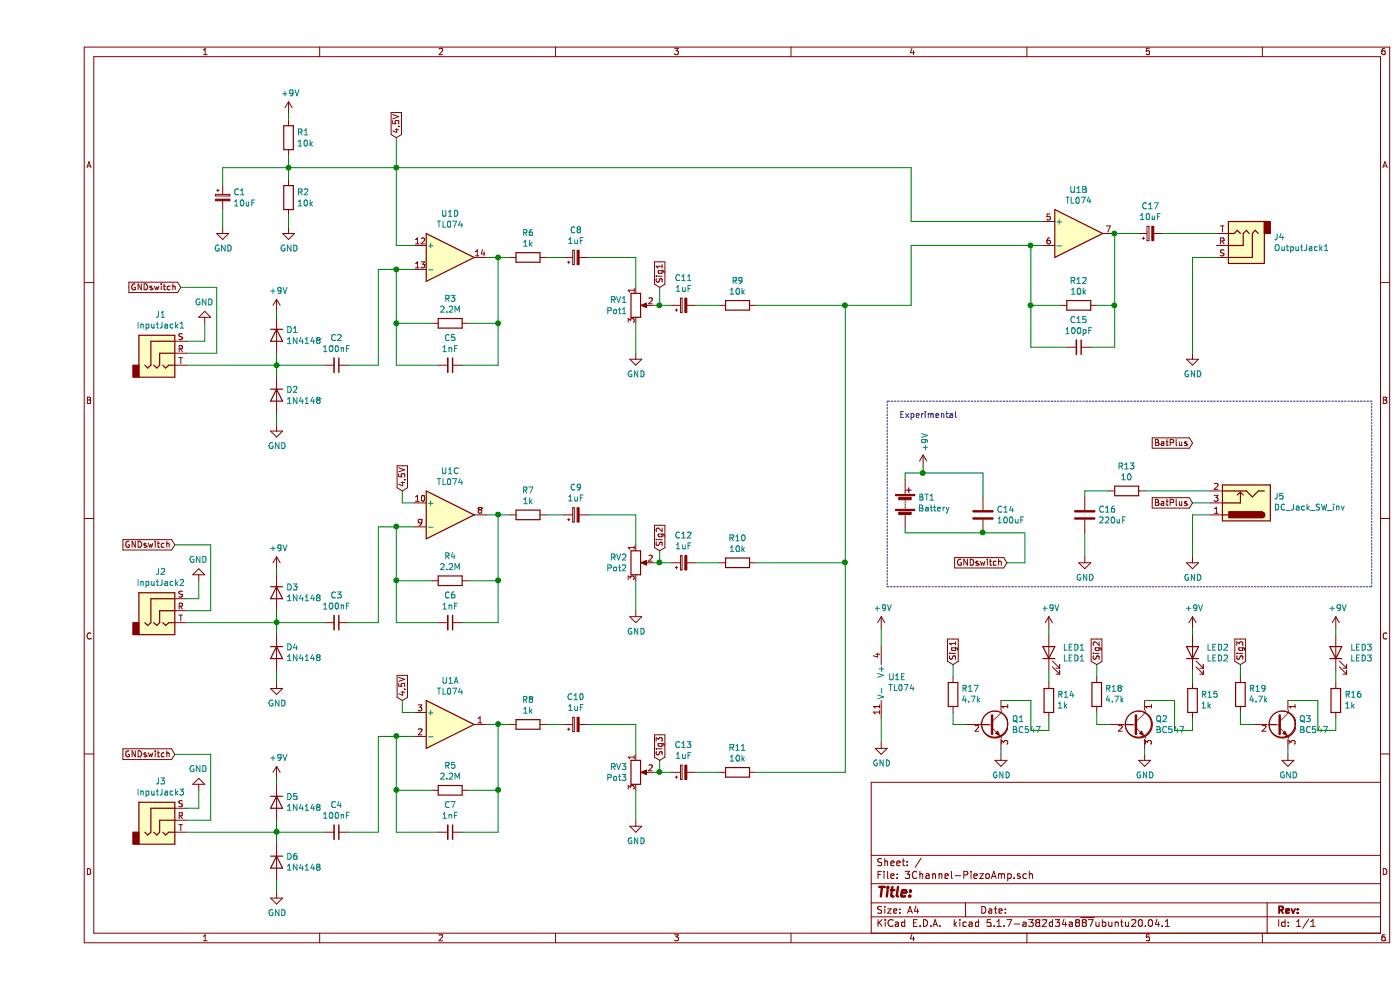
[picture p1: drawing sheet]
EESchema Schematic File Version 4
EELAYER 30 0
EELAYER END
$Descr A4 11693 8268
encoding utf-8
Sheet 1 1
Title ""
Date ""
Rev ""
Comp ""
Comment1 ""
Comment2 ""
Comment3 ""
Comment4 ""
$EndDescr
$Comp
L Amplifier_Operational:TL074 U1
U 1 1
P 3450 6050
F 0 "U1" H 3450 6417 50  0000 C CNN
F 1 "TL074" H 3450 6326 50  0000 C CNN
F 2 "Package_SO:SO-14_5.3x10.2mm_P1.27mm" H 3400 6150 50  0001 C CNN
F 3 "http://www.ti.com/lit/ds/symlink/tl071.pdf" H 3500 6250 50  0001 C CNN
	1    3450 6050
	1    0    0    -1  
$EndComp
$Comp
L Amplifier_Operational:TL074 U1
U 2 1
P 8700 1950
F 0 "U1" H 8700 2317 50  0000 C CNN
F 1 "TL074" H 8700 2226 50  0000 C CNN
F 2 "Package_SO:SO-14_5.3x10.2mm_P1.27mm" H 8650 2050 50  0001 C CNN
F 3 "http://www.ti.com/lit/ds/symlink/tl071.pdf" H 8750 2150 50  0001 C CNN
	2    8700 1950
	1    0    0    -1  
$EndComp
$Comp
L Amplifier_Operational:TL074 U1
U 3 1
P 3450 4300
F 0 "U1" H 3450 4667 50  0000 C CNN
F 1 "TL074" H 3450 4576 50  0000 C CNN
F 2 "Package_SO:SO-14_5.3x10.2mm_P1.27mm" H 3400 4400 50  0001 C CNN
F 3 "http://www.ti.com/lit/ds/symlink/tl071.pdf" H 3500 4500 50  0001 C CNN
	3    3450 4300
	1    0    0    -1  
$EndComp
$Comp
L Amplifier_Operational:TL074 U1
U 4 1
P 3450 2150
F 0 "U1" H 3450 2517 50  0000 C CNN
F 1 "TL074" H 3450 2426 50  0000 C CNN
F 2 "Package_SO:SO-14_5.3x10.2mm_P1.27mm" H 3400 2250 50  0001 C CNN
F 3 "http://www.ti.com/lit/ds/symlink/tl071.pdf" H 3500 2350 50  0001 C CNN
	4    3450 2150
	1    0    0    -1  
$EndComp
$Comp
L Amplifier_Operational:TL074 U1
U 5 1
P 7150 5700
F 0 "U1" H 7108 5746 50  0000 L CNN
F 1 "TL074" H 7108 5655 50  0000 L CNN
F 2 "Package_SO:SO-14_5.3x10.2mm_P1.27mm" H 7100 5800 50  0001 C CNN
F 3 "http://www.ti.com/lit/ds/symlink/tl071.pdf" H 7200 5900 50  0001 C CNN
	5    7150 5700
	1    0    0    -1  
$EndComp
$Comp
L Device:C C14
U 1 1
P 7900 4300
F 0 "C14" H 8015 4346 50  0000 L CNN
F 1 "100uF" H 8015 4255 50  0000 L CNN
F 2 "Capacitor_SMD:C_1210_3225Metric_Pad1.33x2.70mm_HandSolder" H 7938 4150 50  0001 C CNN
F 3 "~" H 7900 4300 50  0001 C CNN
	1    7900 4300
	1    0    0    -1  
$EndComp
$Comp
L Device:Battery BT1
U 1 1
P 7250 4200
F 0 "BT1" H 7358 4246 50  0000 L CNN
F 1 "Battery" H 7358 4155 50  0000 L CNN
F 2 "Connector_Molex:Molex_KK-254_AE-6410-02A_1x02_P2.54mm_Vertical" V 7250 4260 50  0001 C CNN
F 3 "~" V 7250 4260 50  0001 C CNN
	1    7250 4200
	1    0    0    -1  
$EndComp
$Comp
L Device:C C16
U 1 1
P 8750 4300
F 0 "C16" H 8865 4346 50  0000 L CNN
F 1 "220uF" H 8865 4255 50  0000 L CNN
F 2 "Capacitor_SMD:C_1210_3225Metric_Pad1.33x2.70mm_HandSolder" H 8788 4150 50  0001 C CNN
F 3 "~" H 8750 4300 50  0001 C CNN
	1    8750 4300
	1    0    0    -1  
$EndComp
Wire Wire Line
	7900 4150 7900 3950
Wire Wire Line
	7250 3950 7250 4000
Wire Wire Line
	7900 4450 7250 4450
Wire Wire Line
	7250 4450 7250 4400
Connection ~ 7900 4450
Wire Wire Line
	8250 4450 7900 4450
$Comp
L power:+9V #PWR08
U 1 1
P 2100 950
F 0 "#PWR08" H 2100 800 50  0001 C CNN
F 1 "+9V" H 2115 1123 50  0000 C CNN
F 2 "" H 2100 950 50  0001 C CNN
F 3 "" H 2100 950 50  0001 C CNN
	1    2100 950 
	1    0    0    -1  
$EndComp
$Comp
L Device:R R1
U 1 1
P 2100 1150
F 0 "R1" H 2170 1196 50  0000 L CNN
F 1 "10k" H 2170 1105 50  0000 L CNN
F 2 "Resistor_SMD:R_1206_3216Metric_Pad1.30x1.75mm_HandSolder" V 2030 1150 50  0001 C CNN
F 3 "~" H 2100 1150 50  0001 C CNN
	1    2100 1150
	1    0    0    -1  
$EndComp
$Comp
L Device:R R2
U 1 1
P 2100 1650
F 0 "R2" H 2170 1696 50  0000 L CNN
F 1 "10k" H 2170 1605 50  0000 L CNN
F 2 "Resistor_SMD:R_1206_3216Metric_Pad1.30x1.75mm_HandSolder" V 2030 1650 50  0001 C CNN
F 3 "~" H 2100 1650 50  0001 C CNN
	1    2100 1650
	1    0    0    -1  
$EndComp
$Comp
L power:GND #PWR01
U 1 1
P 1550 1900
F 0 "#PWR01" H 1550 1650 50  0001 C CNN
F 1 "GND" H 1555 1727 50  0000 C CNN
F 2 "" H 1550 1900 50  0001 C CNN
F 3 "" H 1550 1900 50  0001 C CNN
	1    1550 1900
	1    0    0    -1  
$EndComp
$Comp
L Device:CP_Small C1
U 1 1
P 1550 1650
F 0 "C1" H 1638 1696 50  0000 L CNN
F 1 "10uF" H 1638 1605 50  0000 L CNN
F 2 "Capacitor_SMD:C_1210_3225Metric_Pad1.33x2.70mm_HandSolder" H 1550 1650 50  0001 C CNN
F 3 "~" H 1550 1650 50  0001 C CNN
	1    1550 1650
	1    0    0    -1  
$EndComp
Wire Wire Line
	2100 950  2100 1000
Wire Wire Line
	2100 1300 2100 1400
$Comp
L power:GND #PWR09
U 1 1
P 2100 1900
F 0 "#PWR09" H 2100 1650 50  0001 C CNN
F 1 "GND" H 2105 1727 50  0000 C CNN
F 2 "" H 2100 1900 50  0001 C CNN
F 3 "" H 2100 1900 50  0001 C CNN
	1    2100 1900
	1    0    0    -1  
$EndComp
Wire Wire Line
	2100 1800 2100 1900
Wire Wire Line
	1550 1550 1550 1400
Wire Wire Line
	1550 1400 2100 1400
Connection ~ 2100 1400
Wire Wire Line
	2100 1400 2100 1500
Wire Wire Line
	1550 1750 1550 1900
Wire Wire Line
	3150 2050 3000 2050
Wire Wire Line
	8400 1850 7300 1850
$Comp
L Device:C_Small C2
U 1 1
P 2500 3050
F 0 "C2" V 2271 3050 50  0000 C CNN
F 1 "100nF" V 2362 3050 50  0000 C CNN
F 2 "Capacitor_SMD:C_1206_3216Metric_Pad1.33x1.80mm_HandSolder" H 2500 3050 50  0001 C CNN
F 3 "~" H 2500 3050 50  0001 C CNN
	1    2500 3050
	0    1    1    0   
$EndComp
Wire Wire Line
	3150 2250 3000 2250
Wire Wire Line
	2850 2250 2850 3050
Wire Wire Line
	2850 3050 2600 3050
$Comp
L Device:R R3
U 1 1
P 3450 2700
F 0 "R3" V 3243 2700 50  0000 C CNN
F 1 "2.2M" V 3334 2700 50  0000 C CNN
F 2 "Resistor_SMD:R_1206_3216Metric_Pad1.30x1.75mm_HandSolder" V 3380 2700 50  0001 C CNN
F 3 "~" H 3450 2700 50  0001 C CNN
	1    3450 2700
	0    1    1    0   
$EndComp
$Comp
L Device:C_Small C5
U 1 1
P 3450 3050
F 0 "C5" V 3221 3050 50  0000 C CNN
F 1 "1nF" V 3312 3050 50  0000 C CNN
F 2 "Capacitor_SMD:C_1206_3216Metric_Pad1.33x1.80mm_HandSolder" H 3450 3050 50  0001 C CNN
F 3 "~" H 3450 3050 50  0001 C CNN
	1    3450 3050
	0    1    1    0   
$EndComp
Wire Wire Line
	3000 2250 3000 2700
Wire Wire Line
	3000 2700 3300 2700
Connection ~ 3000 2250
Wire Wire Line
	3000 2250 2850 2250
Wire Wire Line
	3000 2700 3000 3050
Wire Wire Line
	3000 3050 3350 3050
Connection ~ 3000 2700
$Comp
L Device:R R6
U 1 1
P 4100 2150
F 0 "R6" V 3893 2150 50  0000 C CNN
F 1 "1k" V 3984 2150 50  0000 C CNN
F 2 "Resistor_SMD:R_1206_3216Metric_Pad1.30x1.75mm_HandSolder" V 4030 2150 50  0001 C CNN
F 3 "~" H 4100 2150 50  0001 C CNN
	1    4100 2150
	0    1    1    0   
$EndComp
Wire Wire Line
	3950 2150 3850 2150
Wire Wire Line
	3600 2700 3850 2700
Wire Wire Line
	3850 2700 3850 2150
Connection ~ 3850 2150
Wire Wire Line
	3850 2150 3750 2150
Wire Wire Line
	3550 3050 3850 3050
Wire Wire Line
	3850 3050 3850 2700
Connection ~ 3850 2700
$Comp
L Device:CP_Small C8
U 1 1
P 4500 2150
F 0 "C8" V 4725 2150 50  0000 C CNN
F 1 "1uF" V 4634 2150 50  0000 C CNN
F 2 "Capacitor_SMD:C_1206_3216Metric_Pad1.33x1.80mm_HandSolder" H 4500 2150 50  0001 C CNN
F 3 "~" H 4500 2150 50  0001 C CNN
	1    4500 2150
	0    -1   -1   0   
$EndComp
Wire Wire Line
	4250 2150 4400 2150
$Comp
L Device:D D1
U 1 1
P 2000 2800
F 0 "D1" V 1954 2880 50  0000 L CNN
F 1 "1N4148" V 2045 2880 50  0000 L CNN
F 2 "Diode_SMD:D_1206_3216Metric_Pad1.42x1.75mm_HandSolder" H 2000 2800 50  0001 C CNN
F 3 "~" H 2000 2800 50  0001 C CNN
	1    2000 2800
	0    1    1    0   
$EndComp
$Comp
L Device:D D2
U 1 1
P 2000 3300
F 0 "D2" V 1954 3380 50  0000 L CNN
F 1 "1N4148" V 2045 3380 50  0000 L CNN
F 2 "Diode_SMD:D_1206_3216Metric_Pad1.42x1.75mm_HandSolder" H 2000 3300 50  0001 C CNN
F 3 "~" H 2000 3300 50  0001 C CNN
	1    2000 3300
	0    1    1    0   
$EndComp
Wire Wire Line
	2000 3050 2000 2950
Wire Wire Line
	2400 3050 2000 3050
Wire Wire Line
	2000 3150 2000 3050
Connection ~ 2000 3050
Wire Wire Line
	3000 1400 3000 2050
$Comp
L power:+9V #PWR02
U 1 1
P 2000 2600
F 0 "#PWR02" H 2000 2450 50  0001 C CNN
F 1 "+9V" H 2015 2773 50  0000 C CNN
F 2 "" H 2000 2600 50  0001 C CNN
F 3 "" H 2000 2600 50  0001 C CNN
	1    2000 2600
	1    0    0    -1  
$EndComp
Wire Wire Line
	2000 2600 2000 2650
$Comp
L power:GND #PWR03
U 1 1
P 2000 3550
F 0 "#PWR03" H 2000 3300 50  0001 C CNN
F 1 "GND" H 2005 3377 50  0000 C CNN
F 2 "" H 2000 3550 50  0001 C CNN
F 3 "" H 2000 3550 50  0001 C CNN
	1    2000 3550
	1    0    0    -1  
$EndComp
Wire Wire Line
	2000 3450 2000 3550
$Comp
L Connector:AudioJack3 J1
U 1 1
P 1050 2950
F 0 "J1" H 1032 3275 50  0000 C CNN
F 1 "InputJack1" H 1032 3184 50  0000 C CNN
F 2 "3Channel-PiezoAmp:Jack_3.5mm_dusjagr_Horizontal" H 1050 2950 50  0001 C CNN
F 3 "~" H 1050 2950 50  0001 C CNN
	1    1050 2950
	1    0    0    -1  
$EndComp
Wire Wire Line
	2000 3050 1250 3050
$Comp
L Device:R_POT RV1
U 1 1
P 5000 2550
F 0 "RV1" H 4931 2596 50  0000 R CNN
F 1 "Pot1" H 4931 2505 50  0000 R CNN
F 2 "3Channel-PiezoAmp:RD901F-ALPHA-3D" H 5000 2550 50  0001 C CNN
F 3 "~" H 5000 2550 50  0001 C CNN
	1    5000 2550
	1    0    0    -1  
$EndComp
Wire Wire Line
	4600 2150 5000 2150
Wire Wire Line
	5000 2150 5000 2400
$Comp
L power:GND #PWR010
U 1 1
P 5000 2950
F 0 "#PWR010" H 5000 2700 50  0001 C CNN
F 1 "GND" H 5005 2777 50  0000 C CNN
F 2 "" H 5000 2950 50  0001 C CNN
F 3 "" H 5000 2950 50  0001 C CNN
	1    5000 2950
	1    0    0    -1  
$EndComp
Wire Wire Line
	5000 2700 5000 2950
$Comp
L Device:CP_Small C11
U 1 1
P 5400 2550
F 0 "C11" V 5625 2550 50  0000 C CNN
F 1 "1uF" V 5534 2550 50  0000 C CNN
F 2 "Capacitor_SMD:C_1206_3216Metric_Pad1.33x1.80mm_HandSolder" H 5400 2550 50  0001 C CNN
F 3 "~" H 5400 2550 50  0001 C CNN
	1    5400 2550
	0    -1   -1   0   
$EndComp
Wire Wire Line
	5150 2550 5200 2550
$Comp
L Device:R R9
U 1 1
P 5850 2550
F 0 "R9" V 5643 2550 50  0000 C CNN
F 1 "10k" V 5734 2550 50  0000 C CNN
F 2 "Resistor_SMD:R_1206_3216Metric_Pad1.30x1.75mm_HandSolder" V 5780 2550 50  0001 C CNN
F 3 "~" H 5850 2550 50  0001 C CNN
	1    5850 2550
	0    1    1    0   
$EndComp
Wire Wire Line
	5500 2550 5700 2550
Wire Wire Line
	6000 2550 6750 2550
Wire Wire Line
	7300 2550 7300 2050
Wire Wire Line
	7300 2050 8300 2050
$Comp
L Device:R R12
U 1 1
P 8700 2550
F 0 "R12" V 8493 2550 50  0000 C CNN
F 1 "10k" V 8584 2550 50  0000 C CNN
F 2 "Resistor_SMD:R_1206_3216Metric_Pad1.30x1.75mm_HandSolder" V 8630 2550 50  0001 C CNN
F 3 "~" H 8700 2550 50  0001 C CNN
	1    8700 2550
	0    1    1    0   
$EndComp
Wire Wire Line
	9000 1950 9000 2550
Wire Wire Line
	9000 2550 8850 2550
Wire Wire Line
	8550 2550 8300 2550
Wire Wire Line
	8300 2550 8300 2050
Connection ~ 8300 2050
Wire Wire Line
	8300 2050 8400 2050
$Comp
L Device:C_Small C15
U 1 1
P 8700 2900
F 0 "C15" V 8471 2900 50  0000 C CNN
F 1 "100pF" V 8562 2900 50  0000 C CNN
F 2 "Capacitor_SMD:C_1206_3216Metric_Pad1.33x1.80mm_HandSolder" H 8700 2900 50  0001 C CNN
F 3 "~" H 8700 2900 50  0001 C CNN
	1    8700 2900
	0    1    1    0   
$EndComp
Wire Wire Line
	9000 2550 9000 2900
Wire Wire Line
	9000 2900 8800 2900
Connection ~ 9000 2550
Wire Wire Line
	8300 2550 8300 2900
Wire Wire Line
	8300 2900 8600 2900
Connection ~ 8300 2550
$Comp
L Device:CP_Small C17
U 1 1
P 9300 1950
F 0 "C17" V 9525 1950 50  0000 C CNN
F 1 "10uF" V 9434 1950 50  0000 C CNN
F 2 "Capacitor_SMD:C_1206_3216Metric_Pad1.33x1.80mm_HandSolder" H 9300 1950 50  0001 C CNN
F 3 "~" H 9300 1950 50  0001 C CNN
	1    9300 1950
	0    -1   -1   0   
$EndComp
Wire Wire Line
	9200 1950 9000 1950
Connection ~ 9000 1950
$Comp
L Connector:AudioJack3 J4
U 1 1
P 10050 2050
F 0 "J4" H 9770 1983 50  0000 R CNN
F 1 "OutputJack1" H 9770 2074 50  0000 R CNN
F 2 "3Channel-PiezoAmp:Jack_3.5mm_dusjagr_Horizontal" H 10050 2050 50  0001 C CNN
F 3 "~" H 10050 2050 50  0001 C CNN
	1    10050 2050
	-1   0    0    1   
$EndComp
Wire Wire Line
	9850 1950 9400 1950
$Comp
L power:GND #PWR015
U 1 1
P 9650 2950
F 0 "#PWR015" H 9650 2700 50  0001 C CNN
F 1 "GND" H 9655 2777 50  0000 C CNN
F 2 "" H 9650 2950 50  0001 C CNN
F 3 "" H 9650 2950 50  0001 C CNN
	1    9650 2950
	1    0    0    -1  
$EndComp
Wire Wire Line
	9650 2150 9650 2950
Wire Wire Line
	9650 2150 9850 2150
Wire Wire Line
	2100 1400 3000 1400
Wire Wire Line
	3000 1400 7300 1400
Wire Wire Line
	7300 1400 7300 1850
Connection ~ 3000 1400
Connection ~ 6750 2550
Wire Wire Line
	6750 2550 7300 2550
$Comp
L Device:R R7
U 1 1
P 4100 4300
F 0 "R7" V 3893 4300 50  0000 C CNN
F 1 "1k" V 3984 4300 50  0000 C CNN
F 2 "Resistor_SMD:R_1206_3216Metric_Pad1.30x1.75mm_HandSolder" V 4030 4300 50  0001 C CNN
F 3 "~" H 4100 4300 50  0001 C CNN
	1    4100 4300
	0    1    1    0   
$EndComp
$Comp
L Device:CP_Small C9
U 1 1
P 4500 4300
F 0 "C9" V 4725 4300 50  0000 C CNN
F 1 "1uF" V 4634 4300 50  0000 C CNN
F 2 "Capacitor_SMD:C_1206_3216Metric_Pad1.33x1.80mm_HandSolder" H 4500 4300 50  0001 C CNN
F 3 "~" H 4500 4300 50  0001 C CNN
	1    4500 4300
	0    -1   -1   0   
$EndComp
Wire Wire Line
	4250 4300 4400 4300
$Comp
L Device:R_POT RV2
U 1 1
P 5000 4700
F 0 "RV2" H 4931 4746 50  0000 R CNN
F 1 "Pot2" H 4931 4655 50  0000 R CNN
F 2 "3Channel-PiezoAmp:RD901F-ALPHA-3D" H 5000 4700 50  0001 C CNN
F 3 "~" H 5000 4700 50  0001 C CNN
	1    5000 4700
	1    0    0    -1  
$EndComp
Wire Wire Line
	4600 4300 5000 4300
Wire Wire Line
	5000 4300 5000 4550
$Comp
L power:GND #PWR011
U 1 1
P 5000 5100
F 0 "#PWR011" H 5000 4850 50  0001 C CNN
F 1 "GND" H 5005 4927 50  0000 C CNN
F 2 "" H 5000 5100 50  0001 C CNN
F 3 "" H 5000 5100 50  0001 C CNN
	1    5000 5100
	1    0    0    -1  
$EndComp
Wire Wire Line
	5000 4850 5000 5100
$Comp
L Device:CP_Small C12
U 1 1
P 5400 4700
F 0 "C12" V 5625 4700 50  0000 C CNN
F 1 "1uF" V 5534 4700 50  0000 C CNN
F 2 "Capacitor_SMD:C_1206_3216Metric_Pad1.33x1.80mm_HandSolder" H 5400 4700 50  0001 C CNN
F 3 "~" H 5400 4700 50  0001 C CNN
	1    5400 4700
	0    -1   -1   0   
$EndComp
Wire Wire Line
	5150 4700 5200 4700
$Comp
L Device:R R10
U 1 1
P 5850 4700
F 0 "R10" V 5643 4700 50  0000 C CNN
F 1 "10k" V 5734 4700 50  0000 C CNN
F 2 "Resistor_SMD:R_1206_3216Metric_Pad1.30x1.75mm_HandSolder" V 5780 4700 50  0001 C CNN
F 3 "~" H 5850 4700 50  0001 C CNN
	1    5850 4700
	0    1    1    0   
$EndComp
Wire Wire Line
	5500 4700 5700 4700
Wire Wire Line
	6750 2550 6750 4700
Wire Wire Line
	6000 4700 6750 4700
Connection ~ 6750 4700
Wire Wire Line
	6750 4700 6750 6450
Text GLabel 3000 1150 1    50   Input ~ 0
4.5V
Wire Wire Line
	3000 1150 3000 1400
Text GLabel 3050 4100 1    50   Input ~ 0
4.5V
Wire Wire Line
	3950 4300 3850 4300
$Comp
L Device:R R4
U 1 1
P 3450 4850
F 0 "R4" V 3243 4850 50  0000 C CNN
F 1 "2.2M" V 3334 4850 50  0000 C CNN
F 2 "Resistor_SMD:R_1206_3216Metric_Pad1.30x1.75mm_HandSolder" V 3380 4850 50  0001 C CNN
F 3 "~" H 3450 4850 50  0001 C CNN
	1    3450 4850
	0    1    1    0   
$EndComp
$Comp
L Device:C_Small C6
U 1 1
P 3450 5200
F 0 "C6" V 3221 5200 50  0000 C CNN
F 1 "1nF" V 3312 5200 50  0000 C CNN
F 2 "Capacitor_SMD:C_1206_3216Metric_Pad1.33x1.80mm_HandSolder" H 3450 5200 50  0001 C CNN
F 3 "~" H 3450 5200 50  0001 C CNN
	1    3450 5200
	0    1    1    0   
$EndComp
Wire Wire Line
	3000 4400 3000 4850
Wire Wire Line
	3000 4850 3300 4850
Wire Wire Line
	3000 4850 3000 5200
Wire Wire Line
	3000 5200 3350 5200
Connection ~ 3000 4850
Wire Wire Line
	3600 4850 3850 4850
Wire Wire Line
	3850 4850 3850 4300
Wire Wire Line
	3550 5200 3850 5200
Wire Wire Line
	3850 5200 3850 4850
Connection ~ 3850 4850
Wire Wire Line
	3150 4400 3000 4400
$Comp
L Device:C_Small C3
U 1 1
P 2500 5200
F 0 "C3" V 2271 5200 50  0000 C CNN
F 1 "100nF" V 2362 5200 50  0000 C CNN
F 2 "Capacitor_SMD:C_1206_3216Metric_Pad1.33x1.80mm_HandSolder" H 2500 5200 50  0001 C CNN
F 3 "~" H 2500 5200 50  0001 C CNN
	1    2500 5200
	0    1    1    0   
$EndComp
Wire Wire Line
	2850 4400 2850 5200
Wire Wire Line
	2850 5200 2600 5200
Wire Wire Line
	3000 4400 2850 4400
$Comp
L Device:D D3
U 1 1
P 2000 4950
F 0 "D3" V 1954 5030 50  0000 L CNN
F 1 "1N4148" V 2045 5030 50  0000 L CNN
F 2 "Diode_SMD:D_1206_3216Metric_Pad1.42x1.75mm_HandSolder" H 2000 4950 50  0001 C CNN
F 3 "~" H 2000 4950 50  0001 C CNN
	1    2000 4950
	0    1    1    0   
$EndComp
$Comp
L Device:D D4
U 1 1
P 2000 5450
F 0 "D4" V 1954 5530 50  0000 L CNN
F 1 "1N4148" V 2045 5530 50  0000 L CNN
F 2 "Diode_SMD:D_1206_3216Metric_Pad1.42x1.75mm_HandSolder" H 2000 5450 50  0001 C CNN
F 3 "~" H 2000 5450 50  0001 C CNN
	1    2000 5450
	0    1    1    0   
$EndComp
Wire Wire Line
	2000 5200 2000 5100
Wire Wire Line
	2400 5200 2000 5200
Wire Wire Line
	2000 5300 2000 5200
Connection ~ 2000 5200
$Comp
L power:+9V #PWR04
U 1 1
P 2000 4750
F 0 "#PWR04" H 2000 4600 50  0001 C CNN
F 1 "+9V" H 2015 4923 50  0000 C CNN
F 2 "" H 2000 4750 50  0001 C CNN
F 3 "" H 2000 4750 50  0001 C CNN
	1    2000 4750
	1    0    0    -1  
$EndComp
Wire Wire Line
	2000 4750 2000 4800
$Comp
L power:GND #PWR05
U 1 1
P 2000 5700
F 0 "#PWR05" H 2000 5450 50  0001 C CNN
F 1 "GND" H 2005 5527 50  0000 C CNN
F 2 "" H 2000 5700 50  0001 C CNN
F 3 "" H 2000 5700 50  0001 C CNN
	1    2000 5700
	1    0    0    -1  
$EndComp
Wire Wire Line
	2000 5600 2000 5700
$Comp
L Connector:AudioJack3 J2
U 1 1
P 1050 5100
F 0 "J2" H 1032 5425 50  0000 C CNN
F 1 "InputJack2" H 1032 5334 50  0000 C CNN
F 2 "3Channel-PiezoAmp:Jack_3.5mm_dusjagr_Horizontal" H 1050 5100 50  0001 C CNN
F 3 "~" H 1050 5100 50  0001 C CNN
	1    1050 5100
	1    0    0    -1  
$EndComp
Wire Wire Line
	2000 5200 1250 5200
Wire Wire Line
	3150 4200 3050 4200
Wire Wire Line
	3050 4200 3050 4100
Connection ~ 3000 4400
Connection ~ 3850 4300
Wire Wire Line
	3850 4300 3750 4300
$Comp
L Device:R R8
U 1 1
P 4100 6050
F 0 "R8" V 3893 6050 50  0000 C CNN
F 1 "1k" V 3984 6050 50  0000 C CNN
F 2 "Resistor_SMD:R_1206_3216Metric_Pad1.30x1.75mm_HandSolder" V 4030 6050 50  0001 C CNN
F 3 "~" H 4100 6050 50  0001 C CNN
	1    4100 6050
	0    1    1    0   
$EndComp
$Comp
L Device:CP_Small C10
U 1 1
P 4500 6050
F 0 "C10" V 4725 6050 50  0000 C CNN
F 1 "1uF" V 4634 6050 50  0000 C CNN
F 2 "Capacitor_SMD:C_1206_3216Metric_Pad1.33x1.80mm_HandSolder" H 4500 6050 50  0001 C CNN
F 3 "~" H 4500 6050 50  0001 C CNN
	1    4500 6050
	0    -1   -1   0   
$EndComp
Wire Wire Line
	4250 6050 4400 6050
$Comp
L Device:R_POT RV3
U 1 1
P 5000 6450
F 0 "RV3" H 4931 6496 50  0000 R CNN
F 1 "Pot3" H 4931 6405 50  0000 R CNN
F 2 "3Channel-PiezoAmp:RD901F-ALPHA-3D" H 5000 6450 50  0001 C CNN
F 3 "~" H 5000 6450 50  0001 C CNN
	1    5000 6450
	1    0    0    -1  
$EndComp
Wire Wire Line
	4600 6050 5000 6050
Wire Wire Line
	5000 6050 5000 6300
$Comp
L power:GND #PWR012
U 1 1
P 5000 6850
F 0 "#PWR012" H 5000 6600 50  0001 C CNN
F 1 "GND" H 5005 6677 50  0000 C CNN
F 2 "" H 5000 6850 50  0001 C CNN
F 3 "" H 5000 6850 50  0001 C CNN
	1    5000 6850
	1    0    0    -1  
$EndComp
Wire Wire Line
	5000 6600 5000 6850
$Comp
L Device:CP_Small C13
U 1 1
P 5400 6450
F 0 "C13" V 5625 6450 50  0000 C CNN
F 1 "1uF" V 5534 6450 50  0000 C CNN
F 2 "Capacitor_SMD:C_1206_3216Metric_Pad1.33x1.80mm_HandSolder" H 5400 6450 50  0001 C CNN
F 3 "~" H 5400 6450 50  0001 C CNN
	1    5400 6450
	0    -1   -1   0   
$EndComp
Wire Wire Line
	5150 6450 5200 6450
$Comp
L Device:R R11
U 1 1
P 5850 6450
F 0 "R11" V 5643 6450 50  0000 C CNN
F 1 "10k" V 5734 6450 50  0000 C CNN
F 2 "Resistor_SMD:R_1206_3216Metric_Pad1.30x1.75mm_HandSolder" V 5780 6450 50  0001 C CNN
F 3 "~" H 5850 6450 50  0001 C CNN
	1    5850 6450
	0    1    1    0   
$EndComp
Wire Wire Line
	5500 6450 5700 6450
Wire Wire Line
	6000 6450 6750 6450
Text GLabel 3050 5850 1    50   Input ~ 0
4.5V
Wire Wire Line
	3950 6050 3850 6050
$Comp
L Device:R R5
U 1 1
P 3450 6600
F 0 "R5" V 3243 6600 50  0000 C CNN
F 1 "2.2M" V 3334 6600 50  0000 C CNN
F 2 "Resistor_SMD:R_1206_3216Metric_Pad1.30x1.75mm_HandSolder" V 3380 6600 50  0001 C CNN
F 3 "~" H 3450 6600 50  0001 C CNN
	1    3450 6600
	0    1    1    0   
$EndComp
$Comp
L Device:C_Small C7
U 1 1
P 3450 6950
F 0 "C7" V 3221 6950 50  0000 C CNN
F 1 "1nF" V 3312 6950 50  0000 C CNN
F 2 "Capacitor_SMD:C_1206_3216Metric_Pad1.33x1.80mm_HandSolder" H 3450 6950 50  0001 C CNN
F 3 "~" H 3450 6950 50  0001 C CNN
	1    3450 6950
	0    1    1    0   
$EndComp
Wire Wire Line
	3000 6150 3000 6600
Wire Wire Line
	3000 6600 3300 6600
Wire Wire Line
	3000 6600 3000 6950
Wire Wire Line
	3000 6950 3350 6950
Connection ~ 3000 6600
Wire Wire Line
	3600 6600 3850 6600
Wire Wire Line
	3850 6600 3850 6050
Wire Wire Line
	3550 6950 3850 6950
Wire Wire Line
	3850 6950 3850 6600
Connection ~ 3850 6600
Wire Wire Line
	3150 6150 3000 6150
$Comp
L Device:C_Small C4
U 1 1
P 2500 6950
F 0 "C4" V 2271 6950 50  0000 C CNN
F 1 "100nF" V 2362 6950 50  0000 C CNN
F 2 "Capacitor_SMD:C_1206_3216Metric_Pad1.33x1.80mm_HandSolder" H 2500 6950 50  0001 C CNN
F 3 "~" H 2500 6950 50  0001 C CNN
	1    2500 6950
	0    1    1    0   
$EndComp
Wire Wire Line
	2850 6150 2850 6950
Wire Wire Line
	2850 6950 2600 6950
Wire Wire Line
	3000 6150 2850 6150
$Comp
L Device:D D5
U 1 1
P 2000 6700
F 0 "D5" V 1954 6780 50  0000 L CNN
F 1 "1N4148" V 2045 6780 50  0000 L CNN
F 2 "Diode_SMD:D_1206_3216Metric_Pad1.42x1.75mm_HandSolder" H 2000 6700 50  0001 C CNN
F 3 "~" H 2000 6700 50  0001 C CNN
	1    2000 6700
	0    1    1    0   
$EndComp
$Comp
L Device:D D6
U 1 1
P 2000 7200
F 0 "D6" V 1954 7280 50  0000 L CNN
F 1 "1N4148" V 2045 7280 50  0000 L CNN
F 2 "Diode_SMD:D_1206_3216Metric_Pad1.42x1.75mm_HandSolder" H 2000 7200 50  0001 C CNN
F 3 "~" H 2000 7200 50  0001 C CNN
	1    2000 7200
	0    1    1    0   
$EndComp
Wire Wire Line
	2000 6950 2000 6850
Wire Wire Line
	2400 6950 2000 6950
Wire Wire Line
	2000 7050 2000 6950
Connection ~ 2000 6950
$Comp
L power:+9V #PWR06
U 1 1
P 2000 6500
F 0 "#PWR06" H 2000 6350 50  0001 C CNN
F 1 "+9V" H 2015 6673 50  0000 C CNN
F 2 "" H 2000 6500 50  0001 C CNN
F 3 "" H 2000 6500 50  0001 C CNN
	1    2000 6500
	1    0    0    -1  
$EndComp
Wire Wire Line
	2000 6500 2000 6550
$Comp
L power:GND #PWR07
U 1 1
P 2000 7450
F 0 "#PWR07" H 2000 7200 50  0001 C CNN
F 1 "GND" H 2005 7277 50  0000 C CNN
F 2 "" H 2000 7450 50  0001 C CNN
F 3 "" H 2000 7450 50  0001 C CNN
	1    2000 7450
	1    0    0    -1  
$EndComp
Wire Wire Line
	2000 7350 2000 7450
$Comp
L Connector:AudioJack3 J3
U 1 1
P 1050 6850
F 0 "J3" H 1032 7175 50  0000 C CNN
F 1 "InputJack3" H 1032 7084 50  0000 C CNN
F 2 "3Channel-PiezoAmp:Jack_3.5mm_dusjagr_Horizontal" H 1050 6850 50  0001 C CNN
F 3 "~" H 1050 6850 50  0001 C CNN
	1    1050 6850
	1    0    0    -1  
$EndComp
Wire Wire Line
	2000 6950 1250 6950
Wire Wire Line
	3150 5950 3050 5950
Wire Wire Line
	3050 5950 3050 5850
Connection ~ 3000 6150
Connection ~ 3850 6050
Wire Wire Line
	3850 6050 3750 6050
$Comp
L power:GND #PWR018
U 1 1
P 7050 6200
F 0 "#PWR018" H 7050 5950 50  0001 C CNN
F 1 "GND" H 7055 6027 50  0000 C CNN
F 2 "" H 7050 6200 50  0001 C CNN
F 3 "" H 7050 6200 50  0001 C CNN
	1    7050 6200
	1    0    0    -1  
$EndComp
$Comp
L power:+9V #PWR017
U 1 1
P 7050 5250
F 0 "#PWR017" H 7050 5100 50  0001 C CNN
F 1 "+9V" H 7065 5423 50  0000 C CNN
F 2 "" H 7050 5250 50  0001 C CNN
F 3 "" H 7050 5250 50  0001 C CNN
	1    7050 5250
	1    0    0    -1  
$EndComp
Wire Wire Line
	7050 5250 7050 5400
Wire Wire Line
	7050 6000 7050 6200
Text GLabel 8100 4700 0    50   Input ~ 0
GNDswitch
Wire Wire Line
	8250 4700 8100 4700
Wire Wire Line
	8250 4450 8250 4700
Text GLabel 1200 2400 0    50   Input ~ 0
GNDswitch
Wire Wire Line
	1200 2400 1500 2400
Wire Wire Line
	1500 2400 1500 2950
Wire Wire Line
	1500 2950 1250 2950
$Comp
L power:GND #PWR016
U 1 1
P 1400 2700
F 0 "#PWR016" H 1400 2450 50  0001 C CNN
F 1 "GND" H 1405 2527 50  0000 C CNN
F 2 "" H 1400 2700 50  0001 C CNN
F 3 "" H 1400 2700 50  0001 C CNN
	1    1400 2700
	-1   0    0    1   
$EndComp
Wire Wire Line
	1400 2700 1400 2850
Wire Wire Line
	1400 2850 1250 2850
Wire Wire Line
	8750 4100 8750 4150
Wire Wire Line
	8950 4100 8750 4100
$Comp
L Connector:Barrel_Jack_Switch J5
U 1 1
P 10100 4200
F 0 "J5" H 9870 4150 50  0000 R CNN
F 1 "DC_Jack_SW_inv" H 9870 4241 50  0000 R CNN
F 2 "Connector_BarrelJack:BarrelJack_Horizontal" H 10150 4160 50  0001 C CNN
F 3 "~" H 10150 4160 50  0001 C CNN
	1    10100 4200
	-1   0    0    1   
$EndComp
$Comp
L Device:R R13
U 1 1
P 9100 4100
F 0 "R13" V 8893 4100 50  0000 C CNN
F 1 "10" V 8984 4100 50  0000 C CNN
F 2 "Resistor_SMD:R_1206_3216Metric_Pad1.30x1.75mm_HandSolder" V 9030 4100 50  0001 C CNN
F 3 "~" H 9100 4100 50  0001 C CNN
	1    9100 4100
	0    1    1    0   
$EndComp
$Comp
L power:GND #PWR019
U 1 1
P 8750 4650
F 0 "#PWR019" H 8750 4400 50  0001 C CNN
F 1 "GND" H 8755 4477 50  0000 C CNN
F 2 "" H 8750 4650 50  0001 C CNN
F 3 "" H 8750 4650 50  0001 C CNN
	1    8750 4650
	1    0    0    -1  
$EndComp
Wire Wire Line
	8750 4450 8750 4650
$Comp
L Device:LED LED1
U 1 1
P 8450 5450
F 0 "LED1" V 8489 5332 50  0000 R CNN
F 1 "LED1" V 8398 5332 50  0000 R CNN
F 2 "LED_SMD:LED_0805_2012Metric_Pad1.15x1.40mm_HandSolder" H 8450 5450 50  0001 C CNN
F 3 "~" H 8450 5450 50  0001 C CNN
	1    8450 5450
	0    -1   -1   0   
$EndComp
$Comp
L Device:R R14
U 1 1
P 8450 5850
F 0 "R14" H 8380 5804 50  0000 R CNN
F 1 "1k" H 8380 5895 50  0000 R CNN
F 2 "Resistor_SMD:R_1206_3216Metric_Pad1.30x1.75mm_HandSolder" V 8380 5850 50  0001 C CNN
F 3 "~" H 8450 5850 50  0001 C CNN
	1    8450 5850
	-1   0    0    1   
$EndComp
$Comp
L power:+9V #PWR022
U 1 1
P 8450 5250
F 0 "#PWR022" H 8450 5100 50  0001 C CNN
F 1 "+9V" H 8465 5423 50  0000 C CNN
F 2 "" H 8450 5250 50  0001 C CNN
F 3 "" H 8450 5250 50  0001 C CNN
	1    8450 5250
	1    0    0    -1  
$EndComp
Wire Wire Line
	8450 5250 8450 5300
Wire Wire Line
	8450 5600 8450 5700
$Comp
L power:GND #PWR023
U 1 1
P 8050 6300
F 0 "#PWR023" H 8050 6050 50  0001 C CNN
F 1 "GND" H 8055 6127 50  0000 C CNN
F 2 "" H 8050 6300 50  0001 C CNN
F 3 "" H 8050 6300 50  0001 C CNN
	1    8050 6300
	1    0    0    -1  
$EndComp
Wire Wire Line
	8450 6000 8450 6100
$Comp
L Device:LED LED3
U 1 1
P 10850 5450
F 0 "LED3" V 10889 5332 50  0000 R CNN
F 1 "LED3" V 10798 5332 50  0000 R CNN
F 2 "LED_SMD:LED_0805_2012Metric_Pad1.15x1.40mm_HandSolder" H 10850 5450 50  0001 C CNN
F 3 "~" H 10850 5450 50  0001 C CNN
	1    10850 5450
	0    -1   -1   0   
$EndComp
$Comp
L Device:R R16
U 1 1
P 10850 5850
F 0 "R16" H 10780 5804 50  0000 R CNN
F 1 "1k" H 10780 5895 50  0000 R CNN
F 2 "Resistor_SMD:R_1206_3216Metric_Pad1.30x1.75mm_HandSolder" V 10780 5850 50  0001 C CNN
F 3 "~" H 10850 5850 50  0001 C CNN
	1    10850 5850
	-1   0    0    1   
$EndComp
$Comp
L power:+9V #PWR026
U 1 1
P 10850 5250
F 0 "#PWR026" H 10850 5100 50  0001 C CNN
F 1 "+9V" H 10865 5423 50  0000 C CNN
F 2 "" H 10850 5250 50  0001 C CNN
F 3 "" H 10850 5250 50  0001 C CNN
	1    10850 5250
	1    0    0    -1  
$EndComp
Wire Wire Line
	10850 5250 10850 5300
Wire Wire Line
	10850 5600 10850 5700
Wire Wire Line
	10850 6000 10850 6100
$Comp
L Device:LED LED2
U 1 1
P 9650 5450
F 0 "LED2" V 9689 5332 50  0000 R CNN
F 1 "LED2" V 9598 5332 50  0000 R CNN
F 2 "LED_SMD:LED_0805_2012Metric_Pad1.15x1.40mm_HandSolder" H 9650 5450 50  0001 C CNN
F 3 "~" H 9650 5450 50  0001 C CNN
	1    9650 5450
	0    -1   -1   0   
$EndComp
$Comp
L Device:R R15
U 1 1
P 9650 5850
F 0 "R15" H 9580 5804 50  0000 R CNN
F 1 "1k" H 9580 5895 50  0000 R CNN
F 2 "Resistor_SMD:R_1206_3216Metric_Pad1.30x1.75mm_HandSolder" V 9580 5850 50  0001 C CNN
F 3 "~" H 9650 5850 50  0001 C CNN
	1    9650 5850
	-1   0    0    1   
$EndComp
$Comp
L power:+9V #PWR024
U 1 1
P 9650 5250
F 0 "#PWR024" H 9650 5100 50  0001 C CNN
F 1 "+9V" H 9665 5423 50  0000 C CNN
F 2 "" H 9650 5250 50  0001 C CNN
F 3 "" H 9650 5250 50  0001 C CNN
	1    9650 5250
	1    0    0    -1  
$EndComp
Wire Wire Line
	9650 5250 9650 5300
Wire Wire Line
	9650 5600 9650 5700
Wire Wire Line
	9650 6000 9650 6100
$Comp
L power:GND #PWR021
U 1 1
P 9650 4650
F 0 "#PWR021" H 9650 4400 50  0001 C CNN
F 1 "GND" H 9655 4477 50  0000 C CNN
F 2 "" H 9650 4650 50  0001 C CNN
F 3 "" H 9650 4650 50  0001 C CNN
	1    9650 4650
	1    0    0    -1  
$EndComp
Wire Wire Line
	9800 4300 9650 4300
Wire Wire Line
	9650 4300 9650 4650
Wire Wire Line
	9800 4200 9650 4200
Wire Wire Line
	7250 3950 7400 3950
Text GLabel 9650 3700 0    50   Input ~ 0
BatPlus
Text GLabel 9650 4200 0    50   Input ~ 0
BatPlus
Text GLabel 1150 6300 0    50   Input ~ 0
GNDswitch
Wire Wire Line
	1150 6300 1450 6300
Wire Wire Line
	1450 6300 1450 6850
$Comp
L power:GND #PWR014
U 1 1
P 1350 6600
F 0 "#PWR014" H 1350 6350 50  0001 C CNN
F 1 "GND" H 1355 6427 50  0000 C CNN
F 2 "" H 1350 6600 50  0001 C CNN
F 3 "" H 1350 6600 50  0001 C CNN
	1    1350 6600
	-1   0    0    1   
$EndComp
Wire Wire Line
	1350 6600 1350 6750
Text GLabel 1150 4550 0    50   Input ~ 0
GNDswitch
Wire Wire Line
	1150 4550 1450 4550
Wire Wire Line
	1450 4550 1450 5100
$Comp
L power:GND #PWR013
U 1 1
P 1350 4850
F 0 "#PWR013" H 1350 4600 50  0001 C CNN
F 1 "GND" H 1355 4677 50  0000 C CNN
F 2 "" H 1350 4850 50  0001 C CNN
F 3 "" H 1350 4850 50  0001 C CNN
	1    1350 4850
	-1   0    0    1   
$EndComp
Wire Wire Line
	1350 4850 1350 5000
Wire Wire Line
	1350 5000 1250 5000
Wire Wire Line
	1450 5100 1250 5100
Wire Wire Line
	1350 6750 1250 6750
Wire Wire Line
	1450 6850 1250 6850
Text Notes 7200 3500 0    50   ~ 0
Experimental\n
Wire Notes Line
	7100 3350 7100 4900
Wire Notes Line
	7100 4900 11150 4900
Wire Notes Line
	11150 4900 11150 3350
Wire Notes Line
	11150 3350 7100 3350
$Comp
L power:+9V #PWR0101
U 1 1
P 7400 3900
F 0 "#PWR0101" H 7400 3750 50  0001 C CNN
F 1 "+9V" V 7415 4028 50  0000 L CNN
F 2 "" H 7400 3900 50  0001 C CNN
F 3 "" H 7400 3900 50  0001 C CNN
	1    7400 3900
	1    0    0    -1  
$EndComp
Wire Wire Line
	7400 3900 7400 3950
Connection ~ 7400 3950
Wire Wire Line
	7400 3950 7900 3950
Wire Wire Line
	9250 4100 9800 4100
$Comp
L Transistor_BJT:BC547 Q1
U 1 1
P 7950 6050
F 0 "Q1" H 8141 6096 50  0000 L CNN
F 1 "BC547" H 8141 6005 50  0000 L CNN
F 2 "Package_TO_SOT_SMD:SOT-23_Handsoldering" H 8150 5975 50  0001 L CIN
F 3 "https://www.onsemi.com/pub/Collateral/BC550-D.pdf" H 7950 6050 50  0001 L CNN
	1    7950 6050
	1    0    0    -1  
$EndComp
Wire Wire Line
	8050 6250 8050 6300
Wire Wire Line
	8050 5850 8300 5850
Wire Wire Line
	8300 5850 8300 6100
Wire Wire Line
	8300 6100 8450 6100
Text GLabel 7650 5550 1    50   Input ~ 0
Sig1
Wire Wire Line
	7650 6050 7750 6050
$Comp
L Device:R R17
U 1 1
P 7650 5800
F 0 "R17" H 7580 5754 50  0000 R CNN
F 1 "4.7k" H 7580 5845 50  0000 R CNN
F 2 "Resistor_SMD:R_1206_3216Metric_Pad1.30x1.75mm_HandSolder" V 7580 5800 50  0001 C CNN
F 3 "~" H 7650 5800 50  0001 C CNN
	1    7650 5800
	-1   0    0    1   
$EndComp
Wire Wire Line
	7650 5550 7650 5650
Wire Wire Line
	7650 5950 7650 6050
$Comp
L power:GND #PWR020
U 1 1
P 9250 6300
F 0 "#PWR020" H 9250 6050 50  0001 C CNN
F 1 "GND" H 9255 6127 50  0000 C CNN
F 2 "" H 9250 6300 50  0001 C CNN
F 3 "" H 9250 6300 50  0001 C CNN
	1    9250 6300
	1    0    0    -1  
$EndComp
$Comp
L Transistor_BJT:BC547 Q2
U 1 1
P 9150 6050
F 0 "Q2" H 9341 6096 50  0000 L CNN
F 1 "BC547" H 9341 6005 50  0000 L CNN
F 2 "Package_TO_SOT_SMD:SOT-23_Handsoldering" H 9350 5975 50  0001 L CIN
F 3 "https://www.onsemi.com/pub/Collateral/BC550-D.pdf" H 9150 6050 50  0001 L CNN
	1    9150 6050
	1    0    0    -1  
$EndComp
Wire Wire Line
	9250 6250 9250 6300
Wire Wire Line
	9250 5850 9500 5850
Wire Wire Line
	9500 5850 9500 6100
Wire Wire Line
	9500 6100 9650 6100
Text GLabel 8850 5550 1    50   Input ~ 0
Sig2
Wire Wire Line
	8850 6050 8950 6050
$Comp
L Device:R R18
U 1 1
P 8850 5800
F 0 "R18" H 8780 5754 50  0000 R CNN
F 1 "4.7k" H 8780 5845 50  0000 R CNN
F 2 "Resistor_SMD:R_1206_3216Metric_Pad1.30x1.75mm_HandSolder" V 8780 5800 50  0001 C CNN
F 3 "~" H 8850 5800 50  0001 C CNN
	1    8850 5800
	-1   0    0    1   
$EndComp
Wire Wire Line
	8850 5550 8850 5650
Wire Wire Line
	8850 5950 8850 6050
$Comp
L power:GND #PWR025
U 1 1
P 10450 6300
F 0 "#PWR025" H 10450 6050 50  0001 C CNN
F 1 "GND" H 10455 6127 50  0000 C CNN
F 2 "" H 10450 6300 50  0001 C CNN
F 3 "" H 10450 6300 50  0001 C CNN
	1    10450 6300
	1    0    0    -1  
$EndComp
$Comp
L Transistor_BJT:BC547 Q3
U 1 1
P 10350 6050
F 0 "Q3" H 10541 6096 50  0000 L CNN
F 1 "BC547" H 10541 6005 50  0000 L CNN
F 2 "Package_TO_SOT_SMD:SOT-23_Handsoldering" H 10550 5975 50  0001 L CIN
F 3 "https://www.onsemi.com/pub/Collateral/BC550-D.pdf" H 10350 6050 50  0001 L CNN
	1    10350 6050
	1    0    0    -1  
$EndComp
Wire Wire Line
	10450 6250 10450 6300
Wire Wire Line
	10450 5850 10700 5850
Wire Wire Line
	10700 5850 10700 6100
Wire Wire Line
	10700 6100 10850 6100
Text GLabel 10050 5550 1    50   Input ~ 0
Sig3
Wire Wire Line
	10050 6050 10150 6050
$Comp
L Device:R R19
U 1 1
P 10050 5800
F 0 "R19" H 9980 5754 50  0000 R CNN
F 1 "4.7k" H 9980 5845 50  0000 R CNN
F 2 "Resistor_SMD:R_1206_3216Metric_Pad1.30x1.75mm_HandSolder" V 9980 5800 50  0001 C CNN
F 3 "~" H 10050 5800 50  0001 C CNN
	1    10050 5800
	-1   0    0    1   
$EndComp
Wire Wire Line
	10050 5550 10050 5650
Wire Wire Line
	10050 5950 10050 6050
Text GLabel 5200 4600 1    50   Input ~ 0
Sig2
Wire Wire Line
	5200 4600 5200 4700
Connection ~ 5200 4700
Wire Wire Line
	5200 4700 5300 4700
Text GLabel 5200 2400 1    50   Input ~ 0
Sig1
Wire Wire Line
	5200 2400 5200 2550
Connection ~ 5200 2550
Wire Wire Line
	5200 2550 5300 2550
Text GLabel 5200 6350 1    50   Input ~ 0
Sig3
Wire Wire Line
	5200 6350 5200 6450
Connection ~ 5200 6450
Wire Wire Line
	5200 6450 5300 6450
$EndSCHEMATC
